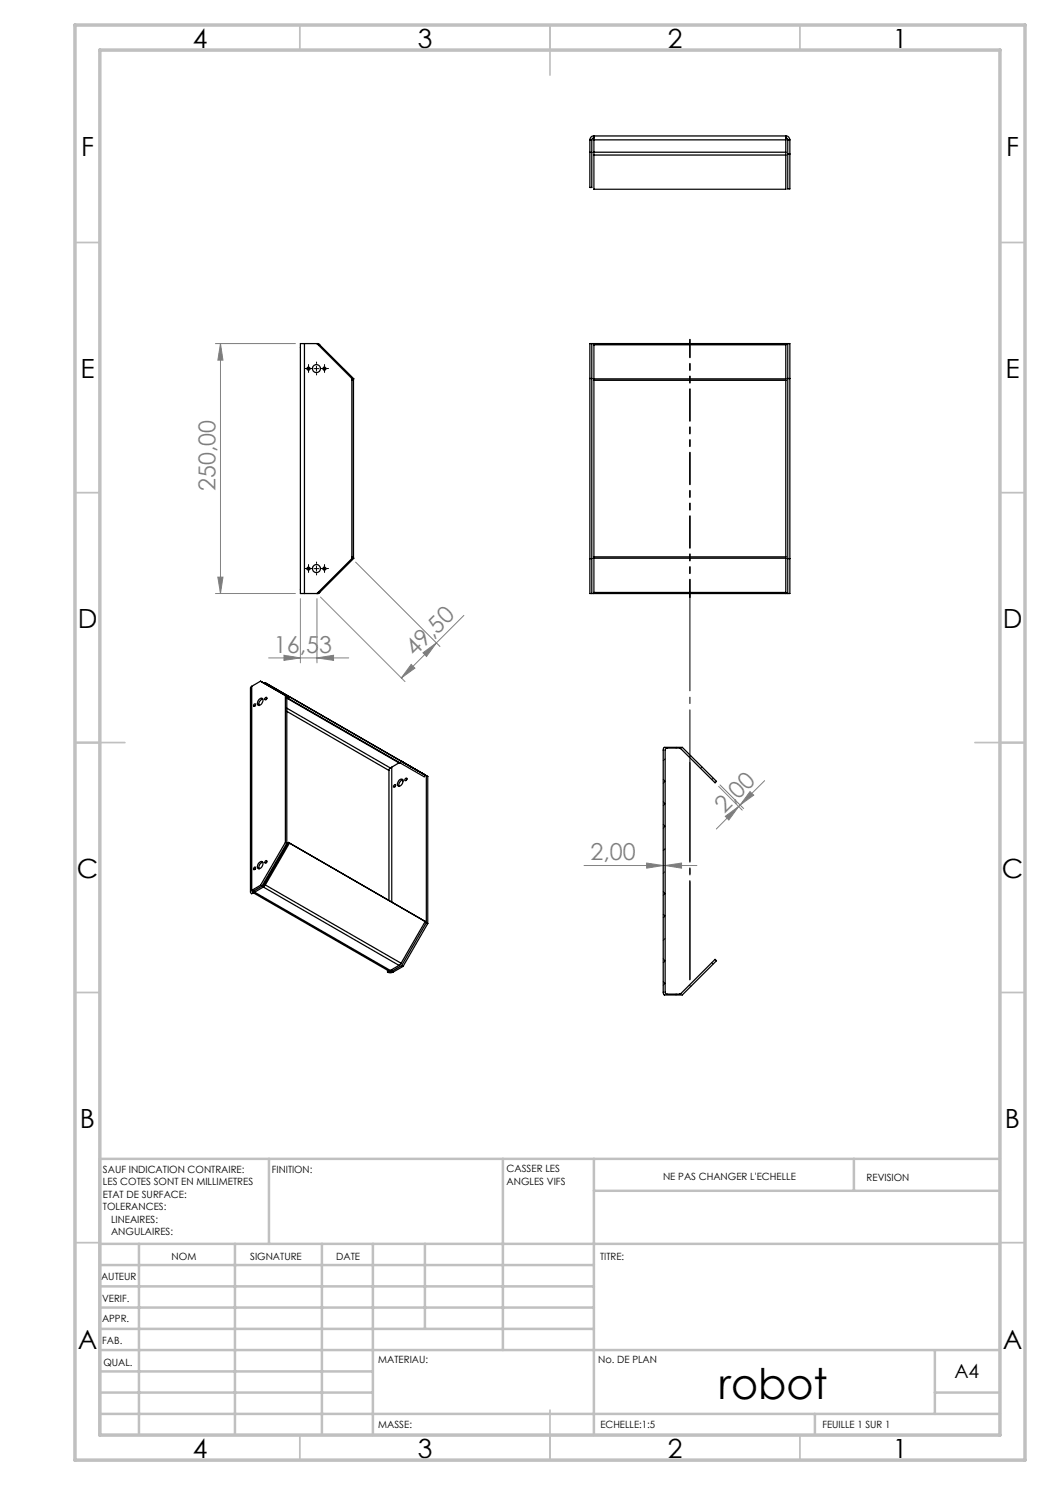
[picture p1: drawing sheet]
<svg xmlns="http://www.w3.org/2000/svg" width="210mm" height="297mm" viewBox="0 0 210 297" stroke-linecap="round" stroke-linejoin="round" font-family="sans-serif">
<g fill="none" stroke="#808080" stroke-width=".2">
<path d="M43.1 68.7h16M44.1 68.7v50M44.1 68.7l.5 3.3h-1zM43.1 118.7h16M43.6 115.4h1l-.5 3.3zM60.1 119.7v12.9M63.4 119.7v12.9M64.1 119.4l16.9 16.9M71.1 112.4l16.9 16.9M53.7 131.6h16M56.8 131.1l3.3 .5-3.3 .5zM63.4 131.6l3.3-.5v1z"/>
<path d="M82.2 132.9l.8 .7-2.7 2zM84.6 130.6l2.7-2-2 2.7zM92.8 123.1l-12.5 12.5M143.7 157.3l4.7 4.7M144 157l4.7 4.7M150 158.3l.7 .7-2.7 2zM152.9 156.1l-4.9 4.9M116.8 173.1h22.6M129.3 172.6l3.3 .5-3.3 .5zM133 173.1l3.3-.5v1zM145.1 163.3l2.6-2-1.9 2.7zM147.7 161.3l-4.4 4.5"/>
<path d="M148 161l-.3 .3"/>
</g>
<path d="M138 196v-43.6" fill="none" stroke="#000" stroke-width=".2" stroke-dasharray="30.5 1.3 1.3 1.3" stroke-dashoffset="10.6"/>
<path d="M138 118.5v77.5" fill="none" stroke="#000" stroke-width=".2" stroke-dasharray="30.5 1.3 1.3 1.3" stroke-dashoffset="10.8"/>
<g fill="none" stroke="#000" stroke-width=".2" stroke-dasharray="30.5 1.3 1.3 1.3">
<path d="M61.2 73.7h-.3M61.7 73.2v-.3M61.7 74.2v.3M62.2 73.7h.3M62.3 73.7h-.3M63.3 72.7v-.3M63.3 74.7v.3M64.3 73.7h.3M64.4 73.7h-.3M64.9 73.2v-.3M64.9 74.2v.3M65.4 73.7h.3"/>
<path d="M61.2 113.7h-.3M61.7 113.2v-.3M61.7 114.2v.3M62.2 113.7h.3M62.3 113.7h-.3M63.3 112.7v-.3M63.3 114.7v.3M64.3 113.7h.3M64.4 113.7h-.3M64.9 113.2v-.3M64.9 114.2v.3M65.4 113.7h.3"/>
</g>
<path d="M61.2 73.7h1M61.7 73.2v1M62.8 73.7h1M63.3 73.2v1M64.4 73.7h1M64.9 73.2v1M61.2 113.7h1M61.7 113.2v1M62.8 113.7h1M63.3 113.2v1M64.4 113.7h1M64.9 113.2v1" fill="none" stroke="#000" stroke-width=".2"/>
<path d="M138 119.5v-51.6" fill="none" stroke="#000" stroke-width=".35" stroke-dasharray="6.3 1.3 1.3 1.3 1.3 1.3" stroke-dashoffset="2.8"/>
<g fill="none" stroke="#c0c0c0" stroke-width=".35">
<path d="M60 5v5M110 5v10M160 5v5M15 48.5h5M200 48.5h5M15 98.5h5M200 98.5h5M15 148.5h10M195 148.5h10M15 198.5h5M200 198.5h5M15 248.5h5"/>
<path d="M200 248.5h5M60 287v5M110 282v10M160 287v5"/>
</g>
<g fill="none" stroke="#c0c0c0" stroke-width=".5">
<path d="M53.8 231.8v17M100.6 231.8v38.2M118.8 231.8v55.2M118.8 238.2h81.2M170.8 231.8v6.4M200 231.8h-180v55.2M20 248.8h180M20 257.3h98.8M20 253h98.8M27.8 248.8v38.2M47 248.8v38.2M64.4 248.8v38.2"/>
<path d="M74.6 248.8v38.2M85 248.8v17M20 265.8h98.8M20 261.5h98.8M20 278.5h54.6M20 274.3h54.6M20 270h180M187 278.5h13M187 270v12.8M20 282.8h180M163 282.8v4.2"/>
</g>
<path d="M15 5h190v287h-190zM20 10h180v277h-180z" fill="none" stroke="#c0c0c0" stroke-width=".7"/>
<g fill="#808080">
<path d="M133 173.1l3.3-.5v1zM129.3 172.6l3.3 .5-3.3 .5z"/>
<path d="M82.2 132.9l.8 .7-2.7 2zM84.6 130.6l2.7-2-2 2.7z"/>
<path d="M150 158.3l.7 .7-2.7 2zM145.1 163.3l2.6-2-1.9 2.7z"/>
<path d="M43.6 115.4h1l-.5 3.3zM44.1 68.7l.5 3.3h-1z"/>
<path d="M56.8 131.1l3.3 .5-3.3 .5zM63.4 131.6l3.3-.5v1z"/>
</g>
<g fill="none" stroke="#000" stroke-width=".25">
<path d="M118 28v9.5h.4v-9.5M118 28h.4M118 30.5h.4M118.8 27.2a.78 .78 0 0 0-.8 .8M118.8 27.6l-.3 .1-.1 .3M118.8 27.6v.4M118.8 30.4v.6M118.8 31v6.8h38.4v-6.8M118.8 27.2v.4M118.8 28v2.4M118.8 28h38.4M118.8 30.4h38.4"/>
<path d="M118.8 27.2h38.4M118.8 31h38.4M157.2 27.2a.78 .78 0 0 1 .8 .8M157.2 27.6l.2 .1 .2 .3M157.2 27.6v.4M157.2 30.4v.6M157.2 27.2v.4M157.2 28v2.4M157.6 28v9.8h.4v-9.8M157.6 28h.4M157.6 30.8h.4M60.9 68.7h-.8v50h.8"/>
<path d="M60.9 68.7h2.8l7.1 7.1-.3 .3-.1-.1M60.9 68.7v50M63.8 69.1l.1-.1-.1-.1-.4-.2 7 7v36l-7 7 .5-.2M70.7 75.8v35.8M118 75.7h.4M118.4 68.7h.4M118.4 68.7h-.4v50h.4M118.4 68.7v50M118.8 68.7v.3M118.8 69v49.5M118.8 75.8h38.4M118.8 69h38.4"/>
<path d="M118.8 76.1h38.4M118.8 68.7h38.4M157.2 68.7v.3M157.2 68.7h.4M157.2 69v49.5M157.6 68.7h.4v50h-.4M157.6 68.7v50M157.6 75.7h.4M63.8 118.4l.1 .1M63.9 118.5l-.2 .2h-2.8M70.4 111.4h.1l.3 .3-6.9 6.8M118 111.7h.4"/>
<path d="M118.4 118.7h.4M118.8 118.5v.2M118.8 111.7h38.4M118.8 111.4h38.4M118.8 118.5h38.4M118.8 118.7h38.4M157.2 118.5v.2M157.2 118.7h.4M157.6 111.7h.4M50.3 137.3l-.2 .3v40.8M50.3 137.3v40.8M51.8 139.9a.44 .44 0 0 1 .7-.2 .44 .44 0 0 1 0 .7 .71 .71 0 0 1-1 .6v-.6z"/>
<path d="M52.1 136.2l-1.8 1.1M52.1 136.2l5.3 3.1M52.1 136.2l.3 .2M52.6 139.8a1.07 1.07 0 0 0-.8 1.3M52.7 136.6h.4M53.1 136.6l32.4 18.7M53.1 136.6l4.8 2.7-.2 .4M53.1 136.6l-.1 .1M53.1 139.5l.2-.1a.25 .25 0 0 1 0 .4 .25 .25 0 0 1-.3 0zM53.4 139.7l-.1 .2M57.4 139.3l-.3-.2v29.4M57.4 139.3v29.4"/>
<path d="M57.4 139.5l.3 .2M57.4 139.6l22.4 13M57.7 139.7l27.1 15.7 .3-.4M50.8 140.8h.2a.24 .24 0 0 1 0 .3 .24 .24 0 0 1-.3 0zM51.1 141l-.1 .2M57.4 142.3l20.4 11.8M57.4 141.6l20.7 12M77.8 154.1v26M78.1 153.6l-.3 .5M78.4 153.4v27M78.8 157l.2-.1a.24 .24 0 0 1 .1 .4 .24 .24 0 0 1-.4 0zM79.1 157.2l-.1 .1"/>
<path d="M79.8 152.6h.2M79.8 152.6l-1.7 1M79.8 156a.45 .45 0 0 1 .7-.1 .45 .45 0 0 1 0 .7 .71 .71 0 0 1-.9 .5l-.1-.4zM80.3 152.3h.1M80.3 152.3l.3 .1M80.6 156a1.12 1.12 0 0 0-.8 1.3M81 155.8l.2-.2a.24 .24 0 0 1 .1 .4 .24 .24 0 0 1-.3 0zM81.4 155.9l-.1 .1M85.5 155.3l-.2-.2v29.4M85.5 155.3v29.4M132.8 149.5h3.7l6.8 6.8-.3 .3-6.9-7h-2.8l-.2 .2-.1 48.7 .1 .2 .2 .1h2.8l6.9-6.9 .3 .3-6.8 6.8h-3.6l-.3-.4v-48.7zM50.3 178.1a.35 .35 0 0 0-.2 .3 .35 .35 0 0 0 .2 .3l.3-.1"/>
<path d="M50.3 178.1l.3 .2M50.6 178.3l-.1 .1 .1 .2M50.6 178.5l27.2 15.7M50.6 178.3v.3M50.9 173.4h.1a.24 .24 0 0 1 0 .4 .24 .24 0 0 1-.3 0zM50.9 178.4l-.3 .1M50.9 178.4l27.2 15.7M50.9 178.1v.3M51.1 173.7l-.1 .1M51.8 172.5a.44 .44 0 0 1 .7-.1 .44 .44 0 0 1 0 .6 .71 .71 0 0 1-1 .6v-.6zM52.1 177.1l-1.8 1M52.1 177.1l.3 .1"/>
<path d="M52.4 177.2l-1.8 1.1M52.6 172.5a1.02 1.02 0 0 0-.8 1.3M52.7 177.4l27.1 15.7M52.7 177.1v.3M52.7 177.4l-1.8 1M52.7 177.1l-.3 .1M52.8 176.9l-.1 .2M52.8 176.9l.3 .1M53.1 177l-.4 .4M53.1 177l27.1 15.6M53.1 172.2l.2-.1a.25 .25 0 0 1 0 .4 .25 .25 0 0 1-.3 0zM53.4 172.4l-.1 .1"/>
<path d="M57.1 168.5l-5 8.6M57.1 168.5l.3 .2M57.4 168.7l-5 8.5M57.7 168.5l27.4 15.8M57.7 168.5l.2 .1-4.8 8.4M57.7 168.5l-4.9 8.4M77.5 194.4l.4 .2 .7-.2M77.5 194v.4M77.8 194.3h.6M77.8 194.2v.1M77.8 194.3l-.3 .1M78.1 194.1l-.3 .1"/>
<path d="M78.4 193.9v.4M78.4 194.3l.2 .1M79.8 193.1l-1.7 1M80.2 192.6l-.4 .5M80.3 193.1l-1.9 1.2M80.3 193.1l.3 .2M80.6 193.3l-2 1.1M84.8 184.2l.3 .1M85.1 184.3l-4.9 8.3M85.3 184.5l-5 8.6M85.3 184.5l.2 .2M85.5 184.7l-4.9 8.6"/>
<circle cx="61.7" cy="73.7" r=".31"/>
<circle cx="63.3" cy="73.7" r=".8"/>
<circle cx="64.9" cy="73.7" r=".3"/>
<circle cx="61.7" cy="113.7" r=".31"/>
<circle cx="63.3" cy="113.7" r=".81"/>
<circle cx="64.9" cy="113.7" r=".3"/>
</g>
<g fill="none" stroke="#000" stroke-width=".2">
<path d="M132.6 155.9l.4 .3-.4 .5M133 151.8l-.4 .3M135.2 149.5l.2 .1M135.4 149.5l-.2 .1M138.1 151.1l-.2 .3M140.4 153.4l-.3 .3M142.6 155.6l-.3 .3M132.6 160.3l.4 .5-.4 .3M132.6 164.8l.4 .4-.4 .4M132.6 178.3l.4 .4-.4 .4M132.9 174.4l-.3 .2M133 169.7l-.4 .4"/>
<path d="M132.6 182.8l.4 .4-.4 .4M132.6 191.8l.4 .4-.4 .4M132.6 196.3l.4 .4-.4 .4M133 187.7l-.4 .4M135.2 198.8l.1 .1M135.4 198.8l-.2 .2M137.9 197l.2 .3M142.3 192.5l.3 .3"/>
</g>
<text font-size="8.5" x="143.7" y="279.7">robot</text>
<g font-size="5.3">
<text x="38.5" y="9.5">4</text>
<text x="83.5" y="9.5">3</text>
<text x="133.6" y="9.5">2</text>
<text x="178.6" y="9.5">1</text>
<text x="16.2" y="31.3">F</text>
<text x="201.2" y="31.3">F</text>
<text x="16.1" y="75.5">E</text>
<text x="201.1" y="75.5">E</text>
<text x="15.5" y="125.5">D</text>
<text x="200.5" y="125.5">D</text>
<text x="15.4" y="175.5">C</text>
<text x="200.4" y="175.5">C</text>
<text x="16" y="225.5">B</text>
<text x="201" y="225.5">B</text>
<text x="15.5" y="269.8">A</text>
<text x="200.5" y="269.8">A</text>
<text x="38.5" y="291.5">4</text>
<text x="83.5" y="291.5">3</text>
<text x="133.6" y="291.5">2</text>
<text x="178.6" y="291.5">1</text>
</g>
<g font-size="4.7" fill="#808080">
<text x="43.1" y="98.2" transform="rotate(-90 43.1 98.2)">250,00</text>
<text x="54.8" y="130.5">16,53</text>
<text x="82.9" y="131.5" transform="rotate(-45 82.9 131.5)">49,50</text>
<text x="144.9" y="162.7" transform="rotate(-45 144.9 162.7)">2,00</text>
<text x="118.1" y="172.1">2,00</text>
</g>
<text font-size="3.9" x="190.9" y="275.5">A4</text>
<g font-size="2">
<text x="20.6" y="234.6">SAUF INDICATION CONTRAIRE:</text>
<text x="20.6" y="237.1">LES COTES SONT EN MILLIMETRES</text>
<text x="20.6" y="239.6">ETAT DE SURFACE:</text>
<text x="54.4" y="234.6">FINITION:</text>
<text x="101.3" y="234.5">CASSER LES</text>
<text x="101.3" y="237">ANGLES VIFS</text>
<text x="132.6" y="236">NE PAS CHANGER L'ECHELLE</text>
<text x="173.3" y="236.2">REVISION</text>
<text x="20.6" y="242.1">TOLERANCES:</text>
<text x="22.2" y="244.6">LINEAIRES:</text>
<text x="22.2" y="247.1">ANGULAIRES:</text>
<text x="34.3" y="252">NOM</text>
<text x="50" y="251.9">SIGNATURE</text>
<text x="67.2" y="251.9">DATE</text>
<text x="120" y="251.9">TITRE:</text>
<text x="20.2" y="256.1">AUTEUR</text>
<text x="20.4" y="260.3">VERIF.</text>
<text x="20.4" y="264.4">APPR.</text>
<text x="20.5" y="268.8">FAB.</text>
<text x="20.7" y="273.1">QUAL.</text>
<text x="75.7" y="272.5">MATERIAU:</text>
<text x="119.6" y="272.5">No. DE PLAN</text>
<text x="75.6" y="285.5">MASSE:</text>
<text x="120.1" y="285.6">ECHELLE:1:5</text>
<text x="164.5" y="285.6">FEUILLE 1 SUR 1</text>
</g>
</svg>
